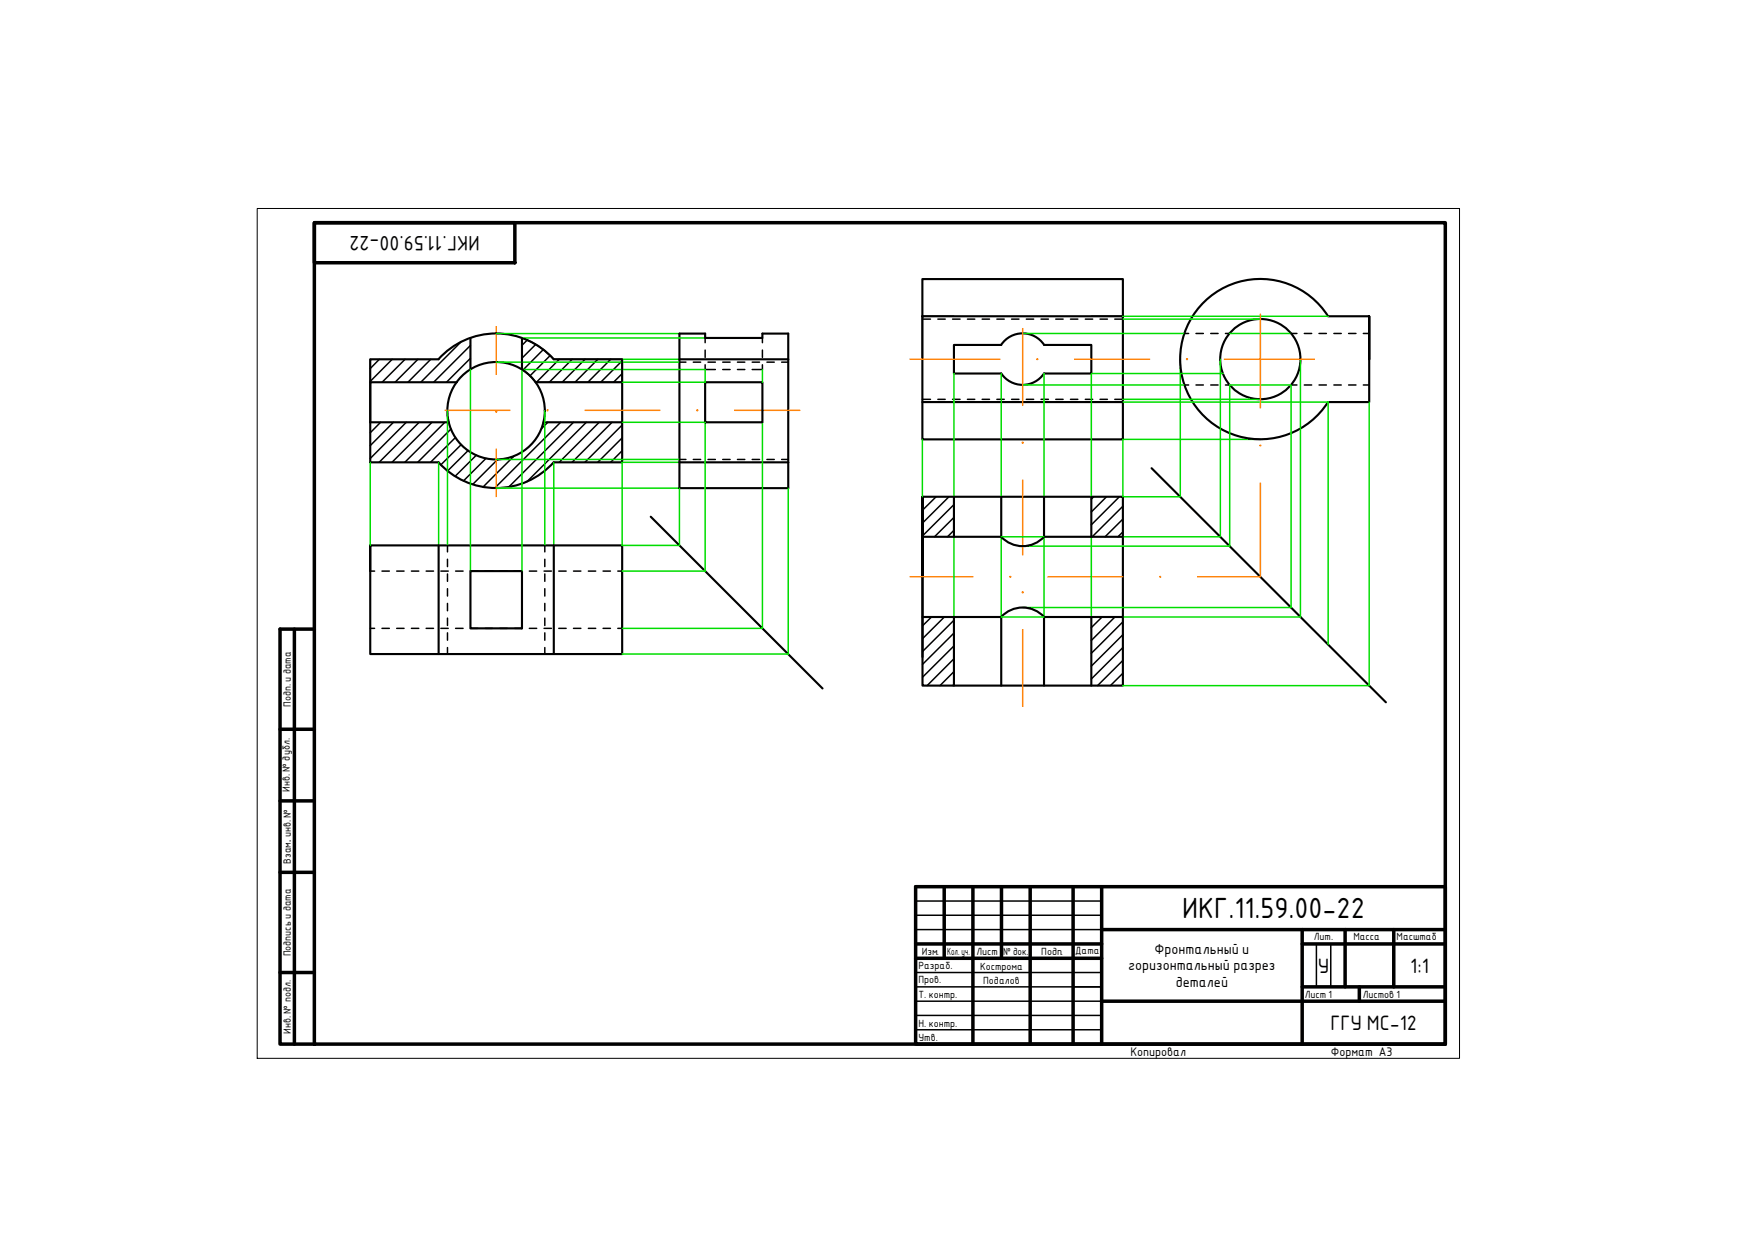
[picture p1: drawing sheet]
<svg xmlns="http://www.w3.org/2000/svg" width="297mm" height="210mm" viewBox="0 0 297 210" stroke-linecap="round" stroke-linejoin="round" font-family="sans-serif">
<!-- layer: 0 -->
<g fill="none" stroke="#000" stroke-width=".25">
<path d="M78.2 58l-6.8 6.9M79.8 58.6l-6.2 6.3M84.2 56.6h.1M88.5 57.3a13.1 13.1 0 0 1 5.4 3.7M88.5 57.3v5.4l1.3 1 1 1.1 14.7 .1v-3.9h-11.6M89.4 57.7l-.9 .9M90.9 58.4l-2.4 2.4M92.2 59.3l-3.5 3.5M161.8 53.7h-5.3v7.2M185.1 53.7h5.4M62.8 61v3.9M64.4 61l-1.6 1.5"/>
<path d="M64.6 71.7l-1.8 1.7M66.5 61l-3.7 3.7M66.7 71.7l-3.9 3.9M68.7 61l-3.9 3.9M68.9 71.7l-6.1 6.1M70.9 61l-3.9 3.9M71.1 71.7l-6.8 6.8M73.1 61l-3.9 3.9M73.3 71.7l-6.8 6.8M75.5 71.7l-6.8 6.8M76.5 72.8l-5.6 5.7M77.3 74.2l-4.3 4.3"/>
<path d="M78.2 75.4l-3.4 3.5M79.4 76.5l-3.5 3.4M79.8 60.8l-4.1 4.1M80.8 77.2l-3.6 3.6M82.4 77.8l-3.8 3.8M84.4 78l-4.2 4.2M87.2 77.4l-5.3 5.2M92.9 71.7l-1 1M93.3 60.3l-3.4 3.5M94.9 61l-3.9 3.9M95.1 71.7l-11.2 11.1M97.1 61l-3.9 3.9"/>
<path d="M97.3 71.7l-11 11M99.2 61l-3.8 3.9M99.5 71.7l-10.1 10.1M101.4 61l-3.9 3.9M101.6 71.7l-6.7 6.8M103.6 61l-3.9 3.9M103.8 71.7l-6.8 6.8M105.5 61.2l-3.6 3.7M105.5 63.4l-1.4 1.5M105.5 72.1l-6.3 6.4M105.5 74.3l-4.1 4.2M105.5 76.5l-1.9 2"/>
<path d="M62.8 92.5v4.4M105.5 96.9v9.7M156.6 84.3l-.1 .1M158.8 84.3l-2.3 2.3M161 84.3l-4.5 4.5M161.8 85.6l-5.3 5.3M161.8 87.8l-3.3 3.3M161.8 90l-1.1 1.1M185.5 84.3l-.4 .4M187.7 84.3l-2.6 2.6M189.9 84.3l-4.8 4.8M190.5 85.9l-5.2 5.2"/>
<path d="M190.5 88.1l-3 3M190.5 90.3l-.9 .8M158 104.7l-1.5 1.5M160.2 104.7l-3.7 3.7M161.8 105.2l-5.3 5.4M161.8 107.4l-5.3 5.3M161.8 109.6l-5.3 5.3M161.8 111.8l-4.5 4.5M161.8 114l-2.3 2.3M161.8 116.1l-.2 .2M187 104.7l-1.9 1.8M189.1 104.7l-4 4"/>
<path d="M190.5 105.5l-5.4 5.4M190.5 107.7l-5.4 5.3M190.5 109.9l-5.4 5.3M190.5 112.1l-4.3 4.2M190.5 114.2l-2.1 2.1M155.3 152.9h31.6M155.3 155.3h31.6M155.3 157.7h31.6M155.3 165h31.6M155.3 167.5h31.6M155.3 169.9h31.6M155.3 172.3h31.6"/>
<path d="M155.3 174.7h31.6M223.3 160.2v7.3M225.7 160.2v7.3"/>
</g>
<g fill="none" stroke="#000" stroke-width=".36">
<path d="M79.8 57.3v5.4M88.5 57.3v5.4M115.3 56.6h4.3v.7h9.7v-.7h4.4v26.2h-18.4zM156.5 53.7h34v14.5h-34zM156.5 53.7v-6.3h34v6.3M161.8 58.5h8a4.3 4.3 0 0 1 7.3 0h8v4.9h-8a4.4 4.4 0 0 1-7.3 0h-8zM225.3 53.6a13.6 13.6 0 0 0-20.4-3 13.6 13.6 0 0 0 0 20.6 13.6 13.6 0 0 0 20.4-3M225.3 53.7h7v14.5h-7M74.4 61a13.1 13.1 0 0 1 19.5 0M74.4 61h-11.6v17.5l11.6-.1a13.1 13.1 0 0 0 19.5 .1h11.6v-17.5h-11.6M77.5 64.9h-14.7v6.8h13.3M90.9 64.9h14.6"/>
<path d="M92.2 71.7h13.3M115.3 78.5h18.4M115.3 61h18.4M119.6 64.9h9.7v6.8h-9.7zM156.5 68.2v6.4h34v-6.4M195.4 79.4l39.7 39.8M62.8 92.5h42.7v18.5h-42.7zM62.8 92.5v4.4M74.4 92.5v18.5M79.8 96.9h8.7v9.7h-8.7zM93.9 92.5v18.5M110.4 87.7l29.1 29.1"/>
<path d="M156.5 84.3h34v32h-34zM156.5 97.9v-13.6v27.2M156.5 91.1h13.3M161.8 84.3v6.8M169.8 91.1a4.9 4.9 0 0 0 7.3 0M169.8 84.3v6.8M177.1 84.3v6.8M177.1 91.1h13.4M185.1 84.3v6.8M156.5 104.7h13.3v11.6M161.8 104.7v11.6M169.8 104.7a4.9 4.9 0 0 1 7.3 0"/>
<path d="M185.1 104.7v11.6M190.5 104.7h-13.4v11.6"/>
<circle cx="84.2" cy="69.7" r="8.3"/>
<circle cx="213.8" cy="60.9" r="6.8"/>
</g>
<g fill="none" stroke="#ff7f00" stroke-width=".25">
<path d="M84.2 55.4v8.1M173.5 55.8v13M213.8 53.3v15.9M75.5 69.6h11M84.2 76.2v8.1M99.2 69.6h12.7M124.6 69.6h11.1M154.4 60.9h15.2M182.3 60.9h12.7M207.7 60.9h15.3M154.4 97.9h10.6M173.5 81.5v12.7"/>
<path d="M177.8 97.9h12.7M213.8 81.9v16h-10.6M173.5 106.9v13"/>
</g>
<g fill="#ff7f00" stroke="#ff7f00" stroke-width=".17">
<circle cx="84.2" cy="69.9" r=".11"/>
<circle cx="118.3" cy="69.6" r=".11"/>
<circle cx="92.9" cy="69.6" r=".11"/>
<circle cx="176" cy="60.9" r=".11"/>
<circle cx="201.4" cy="60.9" r=".11"/>
<circle cx="213.8" cy="75.6" r=".11"/>
<circle cx="196.8" cy="97.9" r=".11"/>
<circle cx="171.4" cy="97.9" r=".11"/>
<circle cx="173.5" cy="75.1" r=".11"/>
<circle cx="173.5" cy="100.5" r=".11"/>
</g>
<g fill="none" stroke="#0d0" stroke-width=".25">
<path d="M84.2 56.6h31.1M88.5 57.3h31.1M173.5 56.6h27.4M190.5 53.7h34.8M190.5 54.2h23.3M208.6 56.6h10.4M62.8 78.5v14M74.4 78.5v14M75.9 69.6v22.9M79.8 62.7v34.2M84.2 61.5h31.1M84.2 78h31.1"/>
<path d="M92.4 69.7v22.8M93.9 78.5v14M105.5 64.9h14.1v-2.2h-31.1v34.2M105.5 61h9.8M105.5 71.7h14.1v25.2h-14.1M115.3 78.5h-9.8v14h9.8v-9.7h-31.1M129.3 71.7v34.9h-23.8M129.3 62.7v2.2M156.5 74.6v9.7M161.8 63.4v20.9M169.8 63.4v20.9M173.5 65.3h27.4"/>
<path d="M177.1 63.4v20.9M190.5 68.2h34.8v41.2M190.5 67.8h23.3M200.2 60.9v23.4h-9.7v-9.7h23.3M207 60.9v30.2h-16.5M207.5 63.4h-22.4v20.9M220.6 60.9v43.8h-30.1M232.3 68.2v48.1h-41.8M133.7 82.8v28.2h-28.2M161.8 91.1v13.6M169.8 91.1h7.3v13.6h-7.3zM173.5 92.7h35.1v-27.4h10.4v37.8h-45.5"/>
<path d="M185.1 91.1v13.6"/>
</g>
<g fill="none" stroke="#000" stroke-width=".25">
<path d="M119.6 57.3v.9M119.6 59.4v1.2M129.3 57.3v.9M129.3 59.4v1.2M156.5 54.2h1.3M159.1 54.2h1.2M161.6 54.2h1.3M164.1 54.2h1.3M166.6 54.2h1.3M169.1 54.2h1.3M171.6 54.2h1.3M174.1 54.2h1.3"/>
<path d="M176.6 54.2h1.2M179.1 54.2h1.2M181.6 54.2h1.2M184.1 54.2h1.3M186.6 54.2h1.3M189.1 54.2h1.4M200.9 56.6h.7M202.9 56.6h1.2M205.4 56.6h1.2M207.9 56.6h.7M219 56.6h1M221.3 56.6h1.2"/>
<path d="M223.8 56.6h1.2M226.3 56.6h1.2M228.8 56.6h1.2M231.3 56.6h1M115.3 61.5h1.1M115.3 78h1.1M117.6 61.5h1.3M117.6 78h1.3M119.6 61.9v.8h1.8M120.1 61.5h1.3M120.1 78h1.3M122.6 62.7h1.3"/>
<path d="M122.6 61.5h1.3M122.6 78h1.3M125.1 62.7h1.3M125.1 61.5h1.3M125.1 78h1.3M127.6 61.5h1.2M127.6 78h1.2M129.3 61.9v.8h-1.7M130.1 61.5h1.2M130.1 78h1.2M132.6 61.5h1.1M132.6 78h1.1"/>
<path d="M156.5 67.8h1.3M159.1 67.8h1.2M161.6 67.8h1.3M164.1 67.8h1.3M166.6 67.8h1.3M169.1 67.8h1.3M171.6 67.8h1.3M174.1 67.8h1.3M176.6 67.8h1.2M179.1 67.8h1.2M181.6 67.8h1.2M184.1 67.8h1.3"/>
<path d="M186.6 67.8h1.3M189.1 67.8h1.4M200.9 65.3h.7M202.9 65.3h1.2M205.4 65.3h1.2M207.9 65.3h.7M219 65.3h1M221.3 65.3h1.2M223.8 65.3h1.2M226.3 65.3h1.2M228.8 65.3h1.2M231.3 65.3h1"/>
<path d="M62.8 96.9h.7M64.8 96.9h1.2M67.3 96.9h1.2M69.8 96.9h1.2M72.3 96.9h1.2M74.8 96.9h1.2M75.9 92.5v1.1M75.9 94.9v1.2M75.9 97.4v1.2M75.9 99.9v1.2M77.3 96.9h1.3M79.8 96.9h1.3"/>
<path d="M82.3 96.9h1.3M84.8 96.9h1.2M87.3 96.9h1.2M89.8 96.9h1.2M92.3 96.9h1.2M92.4 92.5v1.1M92.4 94.9v1.2M92.4 97.4v1.2M92.4 99.9v1.2M94.8 96.9h1.2M97.3 96.9h1.2M99.8 96.9h1.3"/>
<path d="M102.3 96.9h1.3M104.8 96.9h.7M62.8 106.6h.7M64.8 106.6h1.2M67.3 106.6h1.2M69.8 106.6h1.2M72.3 106.6h1.2M74.8 106.6h1.2M75.9 102.4v1.2M75.9 104.9v1.2M75.9 107.4v1.2M75.9 109.9v1.1"/>
<path d="M77.3 106.6h1.3M79.8 106.6h1.3M82.3 106.6h1.3M84.8 106.6h1.2M87.3 106.6h1.2M89.8 106.6h1.2M92.3 106.6h1.2M92.4 102.4v1.2M92.4 104.9v1.2M92.4 107.4v1.2M92.4 109.9v1.1M94.8 106.6h1.2"/>
<path d="M97.3 106.6h1.2M99.8 106.6h1.3M102.3 106.6h1.3M104.8 106.6h.7"/>
</g>
<!-- layer: 0 -->
<g fill="none" stroke="#000" stroke-width=".59">
<path d="M53.3 37.8h191.9v139.4h-191.9zM53.3 37.8h34v6.8h-34zM49.9 106.8v70.4M53.3 106.8h-5.8v70.4h5.8M47.5 123.7h5.8M47.5 135.9h5.8M47.5 148h5.8M155.3 150.5h89.9v26.7h-89.9zM160.2 150.5v12.1M165 150.5v26.7M169.9 150.5v12.1M174.8 150.5v26.7"/>
<path d="M182 150.5v26.7M186.9 157.7h58.3M186.9 150.5v26.7M220.9 157.7v19.5M228.2 157.7v9.8M236.4 157.7v9.8M47.5 165h5.8M155.3 160.2h31.6M155.3 162.6h31.6M186.9 169.9h58.3M220.9 160.2h24.3M220.9 167.5h24.3"/>
<path d="M230.6 167.5v2.4"/>
</g>
<path d="M53.3 106.8v70.4" fill="none" stroke="#000" stroke-width=".3"/>
<path d="M43.6 35.4h204v144.2h-204z" fill="none" stroke="#000" stroke-width=".17"/>
<text font-size="4.8" x="200.6" y="155.8">ИКГ.11.59.00-22</text>
<g font-size="3.4">
<text x="81.4" y="40" transform="rotate(180 81.4 40)">ИКГ.11.59.00-22</text>
<text x="223.6" y="165">У</text>
<text x="239.2" y="165">1:1</text>
<text x="225.7" y="174.7">ГГУ МС-12</text>
</g>
<g font-size="2.4">
<text x="195.9" y="161.8">Фронтальный и</text>
<text x="191.4" y="164.7">горизонтальный разрез</text>
<text x="199.5" y="167.5">деталей</text>
</g>
<g font-size="2">
<text x="191.8" y="179.1">Копировал</text>
<text x="225.7" y="179.1">Формат A3</text>
</g>
<g font-size="1.7">
<text x="49.3" y="120" transform="rotate(-90 49.3 120)">Подп. и дата</text>
<text x="49.2" y="134.4" transform="rotate(-90 49.2 134.4)">Инв. № дубл.</text>
<text x="49.3" y="142.9" transform="rotate(-90 49.3 142.9)">.</text>
<text x="49.3" y="146.6" transform="rotate(-90 49.3 146.6)">Взам. инв. №</text>
<text x="156.4" y="162">Изм.</text>
<text x="160.7" y="162">Кол. уч.</text>
<text x="165.6" y="162">Лист</text>
<text x="170.2" y="162">№ док.</text>
<text x="176.6" y="162">Подп.</text>
<text x="182.4" y="161.9">Дата</text>
<text x="222.9" y="159.6">Лит.</text>
<text x="229.6" y="159.6">Масса</text>
<text x="236.9" y="159.6">Масштаб</text>
<text x="49.3" y="162.3" transform="rotate(-90 49.3 162.3)">Подпись и дата</text>
<text x="155.8" y="164.4">Разраб.</text>
<text x="155.8" y="166.8">Пров.</text>
<text x="166.3" y="164.5">Кострома</text>
<text x="166.8" y="167">Подалов</text>
<text x="155.8" y="169.3">Т. контр.</text>
<text x="221.4" y="169.4">Лист 1</text>
<text x="231.2" y="169.4">Листов 1</text>
<text x="49.3" y="175.4" transform="rotate(-90 49.3 175.4)">Инв. № подл.</text>
<text x="155.8" y="174.3">Н. контр.</text>
<text x="155.8" y="176.7">Утв.</text>
</g>
</svg>
